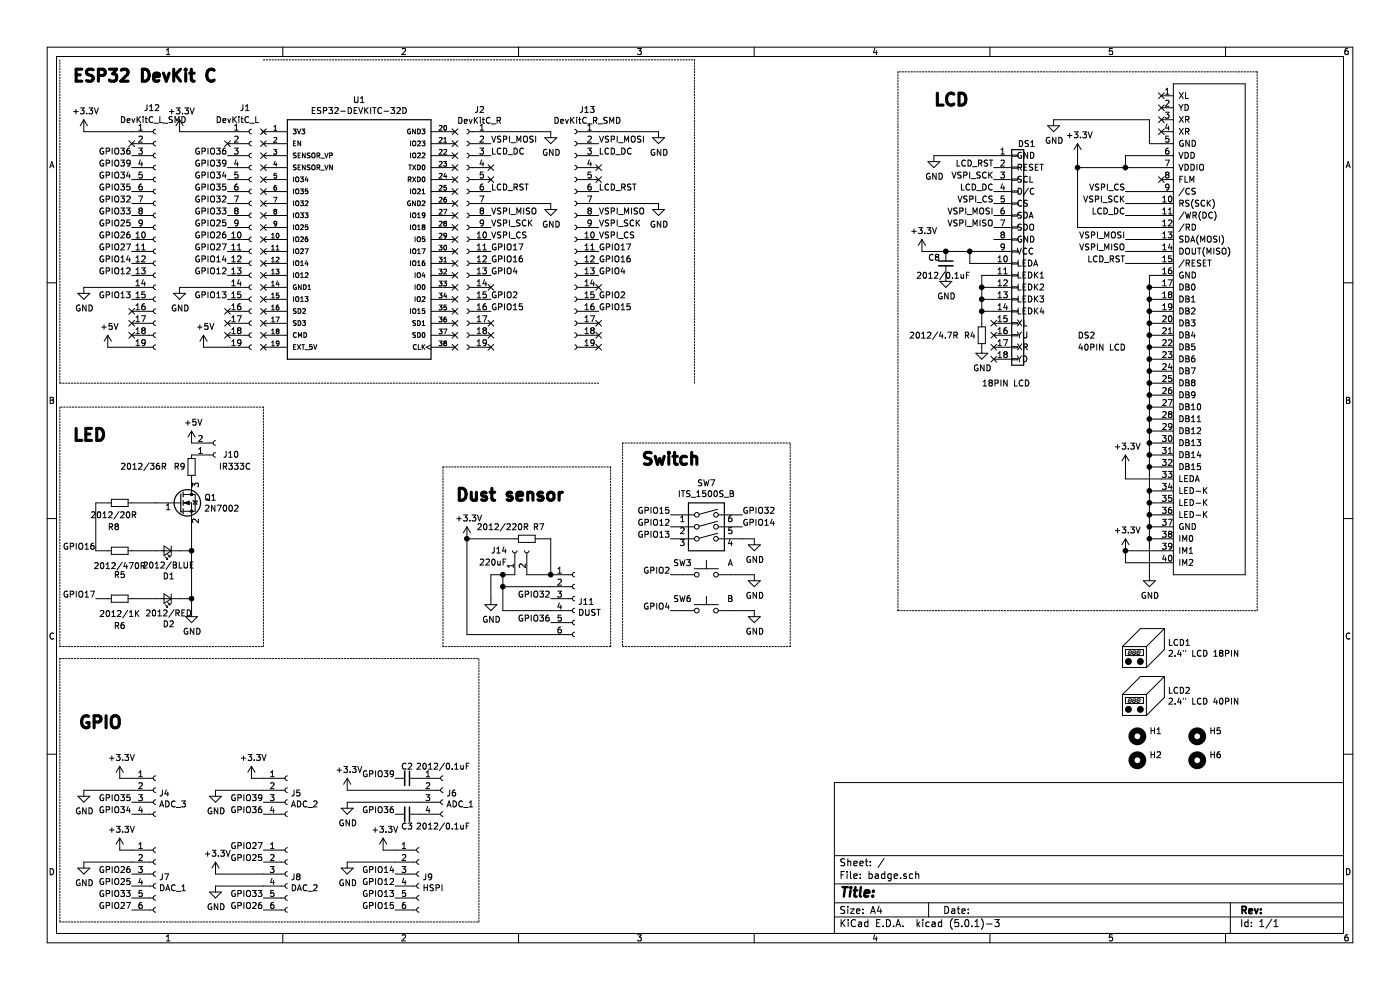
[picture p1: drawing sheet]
EESchema Schematic File Version 4
LIBS:badge-cache
EELAYER 26 0
EELAYER END
$Descr A4 11693 8268
encoding utf-8
Sheet 1 1
Title ""
Date ""
Rev ""
Comp ""
Comment1 ""
Comment2 ""
Comment3 ""
Comment4 ""
$EndDescr
$Comp
L DeveloperDay2018_Library:ESP32-DEVKITC-32D U1
U 1 1
P 3000 2000
F 0 "U1" H 3000 3167 50  0000 C CNN
F 1 "ESP32-DEVKITC-32D" H 3000 3076 50  0000 C CNN
F 2 "DeveloperDay2018Badge:MODULE_ESP32-DEVKITC-32D-SILKONLY-SIMPLE" H 3000 2000 50  0001 L BNN
F 3 "None" H 3000 2000 50  0001 L BNN
F 4 "Espressif Systems" H 3000 2000 50  0001 L BNN "Field4"
F 5 "ESP32-DEVKITC-32D" H 3000 2000 50  0001 L BNN "Field5"
F 6 "None" H 3000 2000 50  0001 L BNN "Field6"
F 7 "Eval Board For Esp-Wroom-32" H 3000 2000 50  0001 L BNN "Field7"
F 8 "Unavailable" H 3000 2000 50  0001 L BNN "Field8"
	1    3000 2000
	1    0    0    -1  
$EndComp
NoConn ~ 9700 800 
NoConn ~ 9700 900 
NoConn ~ 9700 1000
NoConn ~ 9700 1100
$Comp
L power:GND #PWR05
U 1 1
P 9600 4800
F 0 "#PWR05" H 9600 4550 50  0001 C CNN
F 1 "GND" H 9605 4627 50  0000 C CNN
F 2 "" H 9600 4800 50  0001 C CNN
F 3 "" H 9600 4800 50  0001 C CNN
	1    9600 4800
	1    0    0    -1  
$EndComp
Wire Wire Line
	9700 1200 9600 1200
Wire Wire Line
	9700 4400 9600 4400
Connection ~ 9600 4400
Wire Wire Line
	9600 4400 9600 4500
$Comp
L power:+3.3V #PWR04
U 1 1
P 9000 1300
F 0 "#PWR04" H 9000 1150 50  0001 C CNN
F 1 "+3.3V" H 9015 1473 50  0000 C CNN
F 2 "" H 9000 1300 50  0001 C CNN
F 3 "" H 9000 1300 50  0001 C CNN
	1    9000 1300
	1    0    0    -1  
$EndComp
Wire Wire Line
	9700 4500 9600 4500
Connection ~ 9600 4500
Wire Wire Line
	9600 4500 9600 4800
Wire Wire Line
	9700 2300 9600 2300
Wire Wire Line
	9600 2300 9600 2400
Wire Wire Line
	9700 2200 9400 2200
Text Label 9400 2200 2    50   ~ 0
LCD_RST
Text Label 4100 1800 0    50   ~ 0
VSPI_MISO
Text Label 4100 1200 0    50   ~ 0
VSPI_MOSI
Text Label 4100 1900 0    50   ~ 0
VSPI_SCK
Text Label 4100 2000 0    50   ~ 0
VSPI_CS
Text Label 4100 1300 0    50   ~ 0
LCD_DC
$Comp
L Connector:Conn_01x19_Female J1
U 1 1
P 2100 2000
F 0 "J1" H 2000 3100 50  0000 L CNN
F 1 "DevKitC_L" H 1800 3000 50  0000 L CNN
F 2 "DeveloperDay2018Badge:PinSocket_1x19_P2.54mm_Vertical_BackOnly_NO3D" H 2100 2000 50  0001 C CNN
F 3 "~" H 2100 2000 50  0001 C CNN
	1    2100 2000
	1    0    0    -1  
$EndComp
$Comp
L Connector:Conn_01x19_Female J2
U 1 1
P 3900 2000
F 0 "J2" H 3794 3085 50  0000 C CNN
F 1 "DevKitC_R" H 3794 2994 50  0000 C CNN
F 2 "DeveloperDay2018Badge:PinSocket_1x19_P2.54mm_Vertical_BackOnly_NO3D" H 3900 2000 50  0001 C CNN
F 3 "~" H 3900 2000 50  0001 C CNN
	1    3900 2000
	-1   0    0    -1  
$EndComp
Text Label 4100 1600 0    50   ~ 0
LCD_RST
Text Label 9400 2000 2    50   ~ 0
VSPI_MOSI
Text Label 9400 1800 2    50   ~ 0
LCD_DC
Text Label 9400 2100 2    50   ~ 0
VSPI_MISO
Text Label 9400 1700 2    50   ~ 0
VSPI_SCK
Text Label 9400 1600 2    50   ~ 0
VSPI_CS
Wire Wire Line
	9400 1600 9700 1600
Wire Wire Line
	9700 1700 9400 1700
Wire Wire Line
	9400 1800 9700 1800
Wire Wire Line
	9700 2000 9400 2000
Wire Wire Line
	9400 2100 9700 2100
NoConn ~ 9700 1500
NoConn ~ 4100 1400
NoConn ~ 4100 1500
NoConn ~ 4100 2700
NoConn ~ 4100 2800
NoConn ~ 4100 2900
NoConn ~ 1900 2800
NoConn ~ 1900 2700
NoConn ~ 1900 2600
$Comp
L power:+5V #PWR01
U 1 1
P 1700 2900
F 0 "#PWR01" H 1700 2750 50  0001 C CNN
F 1 "+5V" H 1715 3073 50  0000 C CNN
F 2 "" H 1700 2900 50  0001 C CNN
F 3 "" H 1700 2900 50  0001 C CNN
	1    1700 2900
	1    0    0    -1  
$EndComp
Wire Wire Line
	1700 2900 1900 2900
$Comp
L Connector:Conn_01x04_Female J4
U 1 1
P 1300 6600
F 0 "J4" H 1327 6576 50  0000 L CNN
F 1 "ADC_3" H 1327 6485 50  0000 L CNN
F 2 "custom_footprint:PinSocket_1x04_P2.54mm_Vertical_NO3D_1S" H 1300 6600 50  0001 C CNN
F 3 "~" H 1300 6600 50  0001 C CNN
	1    1300 6600
	1    0    0    -1  
$EndComp
$Comp
L power:+3.3V #PWR07
U 1 1
P 1000 6500
F 0 "#PWR07" H 1000 6350 50  0001 C CNN
F 1 "+3.3V" H 1015 6673 50  0000 C CNN
F 2 "" H 1000 6500 50  0001 C CNN
F 3 "" H 1000 6500 50  0001 C CNN
	1    1000 6500
	1    0    0    -1  
$EndComp
Wire Wire Line
	1000 6500 1100 6500
$Comp
L power:GND #PWR06
U 1 1
P 700 6600
F 0 "#PWR06" H 700 6350 50  0001 C CNN
F 1 "GND" H 705 6427 50  0000 C CNN
F 2 "" H 700 6600 50  0001 C CNN
F 3 "" H 700 6600 50  0001 C CNN
	1    700  6600
	1    0    0    -1  
$EndComp
Text Label 1100 6800 2    50   ~ 0
GPIO34
Wire Wire Line
	700  6600 1100 6600
Text Label 1100 6700 2    50   ~ 0
GPIO35
Text Label 1900 1600 2    50   ~ 0
GPIO35
Text Label 1900 1500 2    50   ~ 0
GPIO34
$Comp
L power:GND #PWR0101
U 1 1
P 1500 2400
F 0 "#PWR0101" H 1500 2150 50  0001 C CNN
F 1 "GND" H 1505 2227 50  0000 C CNN
F 2 "" H 1500 2400 50  0001 C CNN
F 3 "" H 1500 2400 50  0001 C CNN
	1    1500 2400
	1    0    0    -1  
$EndComp
Wire Wire Line
	1500 2400 1900 2400
$Comp
L power:+3.3V #PWR0102
U 1 1
P 1500 1100
F 0 "#PWR0102" H 1500 950 50  0001 C CNN
F 1 "+3.3V" H 1515 1273 50  0000 C CNN
F 2 "" H 1500 1100 50  0001 C CNN
F 3 "" H 1500 1100 50  0001 C CNN
	1    1500 1100
	1    0    0    -1  
$EndComp
Wire Wire Line
	1500 1100 1900 1100
NoConn ~ 1900 1200
$Comp
L power:GND #PWR0103
U 1 1
P 4600 1100
F 0 "#PWR0103" H 4600 850 50  0001 C CNN
F 1 "GND" H 4605 927 50  0000 C CNN
F 2 "" H 4600 1100 50  0001 C CNN
F 3 "" H 4600 1100 50  0001 C CNN
	1    4600 1100
	1    0    0    -1  
$EndComp
$Comp
L power:GND #PWR0104
U 1 1
P 4600 1700
F 0 "#PWR0104" H 4600 1450 50  0001 C CNN
F 1 "GND" H 4605 1527 50  0000 C CNN
F 2 "" H 4600 1700 50  0001 C CNN
F 3 "" H 4600 1700 50  0001 C CNN
	1    4600 1700
	1    0    0    -1  
$EndComp
Wire Wire Line
	4100 1700 4600 1700
Wire Wire Line
	4100 1100 4600 1100
$Comp
L Connector:Conn_01x06_Female J7
U 1 1
P 1300 7300
F 0 "J7" H 1327 7276 50  0000 L CNN
F 1 "DAC_1" H 1327 7185 50  0000 L CNN
F 2 "custom_footprint:PinSocket_1x06_P2.54mm_Vertical_NO3D_1S" H 1300 7300 50  0001 C CNN
F 3 "~" H 1300 7300 50  0001 C CNN
	1    1300 7300
	1    0    0    -1  
$EndComp
$Comp
L power:+3.3V #PWR0105
U 1 1
P 1000 7100
F 0 "#PWR0105" H 1000 6950 50  0001 C CNN
F 1 "+3.3V" H 1015 7273 50  0000 C CNN
F 2 "" H 1000 7100 50  0001 C CNN
F 3 "" H 1000 7100 50  0001 C CNN
	1    1000 7100
	1    0    0    -1  
$EndComp
Wire Wire Line
	1000 7100 1100 7100
$Comp
L power:GND #PWR0106
U 1 1
P 700 7200
F 0 "#PWR0106" H 700 6950 50  0001 C CNN
F 1 "GND" H 705 7027 50  0000 C CNN
F 2 "" H 700 7200 50  0001 C CNN
F 3 "" H 700 7200 50  0001 C CNN
	1    700  7200
	1    0    0    -1  
$EndComp
Wire Wire Line
	700  7200 1100 7200
Text Label 1100 7500 2    50   ~ 0
GPIO33
Text Label 1100 7400 2    50   ~ 0
GPIO25
Text Label 1100 7600 2    50   ~ 0
GPIO27
Text Label 1100 7300 2    50   ~ 0
GPIO26
Text Label 1900 1900 2    50   ~ 0
GPIO25
Text Label 1900 2000 2    50   ~ 0
GPIO26
Text Label 1900 2100 2    50   ~ 0
GPIO27
Text Label 4100 2300 0    50   ~ 0
GPIO4
$Comp
L Connector:Conn_01x04_Female J5
U 1 1
P 2400 6600
F 0 "J5" H 2427 6576 50  0000 L CNN
F 1 "ADC_2" H 2427 6485 50  0000 L CNN
F 2 "custom_footprint:PinSocket_1x04_P2.54mm_Vertical_NO3D_1S" H 2400 6600 50  0001 C CNN
F 3 "~" H 2400 6600 50  0001 C CNN
	1    2400 6600
	1    0    0    -1  
$EndComp
$Comp
L Connector:Conn_01x06_Female J8
U 1 1
P 2400 7300
F 0 "J8" H 2427 7276 50  0000 L CNN
F 1 "DAC_2" H 2427 7185 50  0000 L CNN
F 2 "custom_footprint:PinSocket_1x06_P2.54mm_Vertical_NO3D_3S" H 2400 7300 50  0001 C CNN
F 3 "~" H 2400 7300 50  0001 C CNN
	1    2400 7300
	1    0    0    -1  
$EndComp
$Comp
L power:GND #PWR0110
U 1 1
P 1800 7400
F 0 "#PWR0110" H 1800 7150 50  0001 C CNN
F 1 "GND" H 1805 7227 50  0000 C CNN
F 2 "" H 1800 7400 50  0001 C CNN
F 3 "" H 1800 7400 50  0001 C CNN
	1    1800 7400
	1    0    0    -1  
$EndComp
$Comp
L Connector:Conn_01x04_Female J6
U 1 1
P 3700 6600
F 0 "J6" H 3727 6576 50  0000 L CNN
F 1 "ADC_1" H 3727 6485 50  0000 L CNN
F 2 "custom_footprint:PinSocket_1x04_P2.54mm_Vertical_NO3D_2S" H 3700 6600 50  0001 C CNN
F 3 "~" H 3700 6600 50  0001 C CNN
	1    3700 6600
	1    0    0    -1  
$EndComp
$Comp
L power:+3.3V #PWR08
U 1 1
P 9400 3900
F 0 "#PWR08" H 9400 3750 50  0001 C CNN
F 1 "+3.3V" H 9415 4073 50  0000 C CNN
F 2 "" H 9400 3900 50  0001 C CNN
F 3 "" H 9400 3900 50  0001 C CNN
	1    9400 3900
	1    0    0    -1  
$EndComp
$Comp
L power:+3.3V #PWR09
U 1 1
P 9400 4600
F 0 "#PWR09" H 9400 4450 50  0001 C CNN
F 1 "+3.3V" H 9415 4773 50  0000 C CNN
F 2 "" H 9400 4600 50  0001 C CNN
F 3 "" H 9400 4600 50  0001 C CNN
	1    9400 4600
	1    0    0    -1  
$EndComp
$Comp
L power:GND #PWR02
U 1 1
P 8800 1000
F 0 "#PWR02" H 8800 750 50  0001 C CNN
F 1 "GND" H 8805 827 50  0000 C CNN
F 2 "" H 8800 1000 50  0001 C CNN
F 3 "" H 8800 1000 50  0001 C CNN
	1    8800 1000
	1    0    0    -1  
$EndComp
Wire Wire Line
	9600 1200 9600 1000
Wire Wire Line
	9400 1300 9700 1300
Wire Wire Line
	9400 1400 9400 1300
Wire Wire Line
	9400 1400 9700 1400
Wire Wire Line
	9700 1900 9000 1900
Wire Wire Line
	9000 1900 9000 1400
Connection ~ 9400 1400
Wire Wire Line
	9000 1400 9000 1300
Connection ~ 9000 1400
Wire Notes Line
	500  5500 4000 5500
$Comp
L Switch:SW_Push SW3
U 1 1
P 5900 4800
F 0 "SW3" H 5700 4900 50  0000 C CNN
F 1 "A" H 6100 4900 50  0000 C CNN
F 2 "DeveloperDay2018Badge:ITS-1106S" H 5900 5000 50  0001 C CNN
F 3 "" H 5900 5000 50  0001 C CNN
	1    5900 4800
	1    0    0    -1  
$EndComp
Text Label 5600 5100 2    50   ~ 0
GPIO4
Wire Wire Line
	5600 4800 5700 4800
$Comp
L power:GND #PWR012
U 1 1
P 6300 4800
F 0 "#PWR012" H 6300 4550 50  0001 C CNN
F 1 "GND" H 6305 4627 50  0000 C CNN
F 2 "" H 6300 4800 50  0001 C CNN
F 3 "" H 6300 4800 50  0001 C CNN
	1    6300 4800
	1    0    0    -1  
$EndComp
Wire Wire Line
	6100 4800 6300 4800
$Comp
L Switch:SW_Push SW6
U 1 1
P 5900 5100
F 0 "SW6" H 5700 5200 50  0000 C CNN
F 1 "B" H 6100 5200 50  0000 C CNN
F 2 "DeveloperDay2018Badge:ITS-1106S" H 5900 5300 50  0001 C CNN
F 3 "" H 5900 5300 50  0001 C CNN
	1    5900 5100
	1    0    0    -1  
$EndComp
Text Label 5600 4800 2    50   ~ 0
GPIO2
Wire Wire Line
	5600 5100 5700 5100
$Comp
L power:GND #PWR015
U 1 1
P 6300 5100
F 0 "#PWR015" H 6300 4850 50  0001 C CNN
F 1 "GND" H 6305 4927 50  0000 C CNN
F 2 "" H 6300 5100 50  0001 C CNN
F 3 "" H 6300 5100 50  0001 C CNN
	1    6300 5100
	1    0    0    -1  
$EndComp
Wire Wire Line
	6100 5100 6300 5100
Text Label 1900 2300 2    50   ~ 0
GPIO12
Text Label 1900 2500 2    50   ~ 0
GPIO13
Text Label 4100 2600 0    50   ~ 0
GPIO15
Text Label 1900 2200 2    50   ~ 0
GPIO14
$Comp
L power:+3.3V #PWR016
U 1 1
P 7700 2100
F 0 "#PWR016" H 7700 1950 50  0001 C CNN
F 1 "+3.3V" H 7715 2273 50  0000 C CNN
F 2 "" H 7700 2100 50  0001 C CNN
F 3 "" H 7700 2100 50  0001 C CNN
	1    7700 2100
	1    0    0    -1  
$EndComp
$Comp
L power:GND #PWR018
U 1 1
P 7900 2300
F 0 "#PWR018" H 7900 2050 50  0001 C CNN
F 1 "GND" H 7905 2127 50  0000 C CNN
F 2 "" H 7900 2300 50  0001 C CNN
F 3 "" H 7900 2300 50  0001 C CNN
	1    7900 2300
	1    0    0    -1  
$EndComp
$Comp
L Device:C_Small C8
U 1 1
P 7900 2200
F 0 "C8" H 7750 2250 50  0000 L CNN
F 1 "2012/0.1uF" H 7650 2100 50  0000 L CNN
F 2 "Capacitor_SMD:C_0805_2012Metric" H 7900 2200 50  0001 C CNN
F 3 "~" H 7900 2200 50  0001 C CNN
	1    7900 2200
	1    0    0    -1  
$EndComp
Text Label 8300 1800 2    50   ~ 0
VSPI_MOSI
Text Label 8300 1900 2    50   ~ 0
VSPI_MISO
Text Label 8300 1700 2    50   ~ 0
VSPI_CS
Text Label 8300 1500 2    50   ~ 0
VSPI_SCK
Text Label 8300 1400 2    50   ~ 0
LCD_RST
$Comp
L power:GND #PWR017
U 1 1
P 7800 1300
F 0 "#PWR017" H 7800 1050 50  0001 C CNN
F 1 "GND" H 7805 1127 50  0000 C CNN
F 2 "" H 7800 1300 50  0001 C CNN
F 3 "" H 7800 1300 50  0001 C CNN
	1    7800 1300
	1    0    0    -1  
$EndComp
Wire Wire Line
	7800 1300 8300 1300
Text Label 8300 1600 2    50   ~ 0
LCD_DC
Connection ~ 7900 2100
Wire Wire Line
	7700 2100 7900 2100
Wire Wire Line
	7900 2100 8100 2100
Wire Wire Line
	8300 2200 8100 2200
Wire Wire Line
	8100 2200 8100 2100
Connection ~ 8100 2100
Wire Wire Line
	8100 2100 8300 2100
$Comp
L Device:R_Small R4
U 1 1
P 8200 2800
F 0 "R4" H 8100 2800 50  0000 C CNN
F 1 "2012/4.7R" H 7800 2800 50  0000 C CNN
F 2 "Resistor_SMD:R_0805_2012Metric" H 8200 2800 50  0001 C CNN
F 3 "~" H 8200 2800 50  0001 C CNN
	1    8200 2800
	1    0    0    -1  
$EndComp
Wire Wire Line
	8300 2300 8200 2300
Wire Wire Line
	8200 2300 8200 2400
Wire Wire Line
	8300 2400 8200 2400
Connection ~ 8200 2400
Wire Wire Line
	8200 2400 8200 2500
Wire Wire Line
	8300 2500 8200 2500
Connection ~ 8200 2500
Wire Wire Line
	8200 2500 8200 2600
Wire Wire Line
	8300 2600 8200 2600
Connection ~ 8200 2600
Wire Wire Line
	8200 2600 8200 2700
$Comp
L power:GND #PWR019
U 1 1
P 8200 2900
F 0 "#PWR019" H 8200 2650 50  0001 C CNN
F 1 "GND" H 8205 2727 50  0000 C CNN
F 2 "" H 8200 2900 50  0001 C CNN
F 3 "" H 8200 2900 50  0001 C CNN
	1    8200 2900
	1    0    0    -1  
$EndComp
Wire Notes Line
	2200 500  5800 500 
Wire Notes Line
	5800 500  5800 3200
Wire Notes Line
	500  3200 500  500 
Wire Notes Line
	500  5500 500  7700
Wire Notes Line
	500  7700 4000 7700
Wire Notes Line
	4000 7700 4000 5500
$Comp
L Mechanical:MountingHole H1
U 1 1
P 9500 6150
F 0 "H1" H 9600 6196 50  0000 L CNN
F 1 "MountingHole" H 9600 6105 50  0001 L CNN
F 2 "custom_footprint:LanyardHole_6mm" H 9500 6150 50  0001 C CNN
F 3 "~" H 9500 6150 50  0001 C CNN
	1    9500 6150
	1    0    0    -1  
$EndComp
$Comp
L Mechanical:MountingHole H2
U 1 1
P 9500 6350
F 0 "H2" H 9600 6396 50  0000 L CNN
F 1 "MountingHole" H 9600 6305 50  0001 L CNN
F 2 "custom_footprint:LanyardHole_6mm" H 9500 6350 50  0001 C CNN
F 3 "~" H 9500 6350 50  0001 C CNN
	1    9500 6350
	1    0    0    -1  
$EndComp
$Comp
L Mechanical:Housing LCD1
U 1 1
P 9600 5400
F 0 "LCD1" H 9753 5434 50  0000 L CNN
F 1 "2.4\" LCD 18PIN" H 9753 5343 50  0000 L CNN
F 2 "DeveloperDay2018Badge:2.4INCH_TFT_LCD_18P_0.80mm_FOLD_JGKONG" H 9650 5450 50  0001 C CNN
F 3 "~" H 9650 5450 50  0001 C CNN
	1    9600 5400
	1    0    0    -1  
$EndComp
Text Label 1900 1700 2    50   ~ 0
GPIO32
NoConn ~ 3800 1100
NoConn ~ 3800 1200
NoConn ~ 3800 1300
NoConn ~ 3800 1400
NoConn ~ 3800 1500
NoConn ~ 3800 1600
NoConn ~ 3800 1700
NoConn ~ 3800 1800
NoConn ~ 3800 1900
NoConn ~ 3800 2000
NoConn ~ 3800 2400
NoConn ~ 3800 2700
NoConn ~ 3800 2800
NoConn ~ 3800 2900
$Comp
L Device:LED_Small D1
U 1 1
P 1400 4600
F 0 "D1" H 1391 4816 50  0000 C CNN
F 1 "2012/BLUE" H 1391 4725 50  0000 C CNN
F 2 "LED_SMD:LED_0805_2012Metric" H 1400 4600 50  0001 C CNN
F 3 "~" H 1400 4600 50  0001 C CNN
	1    1400 4600
	-1   0    0    1   
$EndComp
$Comp
L Device:R_Small R5
U 1 1
P 1000 4600
F 0 "R5" V 1200 4600 50  0000 C CNN
F 1 "2012/470R" V 1125 4600 50  0000 C CNN
F 2 "Resistor_SMD:R_0805_2012Metric" V 930 4600 50  0001 C CNN
F 3 "~" H 1000 4600 50  0001 C CNN
	1    1000 4600
	0    1    1    0   
$EndComp
$Comp
L power:GND #PWR020
U 1 1
P 1600 5100
F 0 "#PWR020" H 1600 4850 50  0001 C CNN
F 1 "GND" H 1605 4927 50  0000 C CNN
F 2 "" H 1600 5100 50  0001 C CNN
F 3 "" H 1600 5100 50  0001 C CNN
	1    1600 5100
	1    0    0    -1  
$EndComp
Text Label 800  4600 2    50   ~ 0
GPIO16
$Comp
L Device:LED_Small D2
U 1 1
P 1400 5000
F 0 "D2" H 1391 5216 50  0000 C CNN
F 1 "2012/RED" H 1391 5125 50  0000 C CNN
F 2 "LED_SMD:LED_0805_2012Metric" H 1400 5000 50  0001 C CNN
F 3 "~" H 1400 5000 50  0001 C CNN
	1    1400 5000
	-1   0    0    1   
$EndComp
$Comp
L Device:R_Small R6
U 1 1
P 1000 5000
F 0 "R6" V 1225 5000 50  0000 C CNN
F 1 "2012/1K" V 1125 5000 50  0000 C CNN
F 2 "Resistor_SMD:R_0805_2012Metric" V 930 5000 50  0001 C CNN
F 3 "~" H 1000 5000 50  0001 C CNN
	1    1000 5000
	0    1    1    0   
$EndComp
Text Label 800  5000 2    50   ~ 0
GPIO17
Text Label 4100 2200 0    50   ~ 0
GPIO16
Text Label 4100 2100 0    50   ~ 0
GPIO17
$Comp
L Mechanical:MountingHole H5
U 1 1
P 10000 6150
F 0 "H5" H 10100 6196 50  0000 L CNN
F 1 "MountingHole" H 10100 6105 50  0001 L CNN
F 2 "custom_footprint:LanyardHole_6mm" H 10000 6150 50  0001 C CNN
F 3 "~" H 10000 6150 50  0001 C CNN
	1    10000 6150
	1    0    0    -1  
$EndComp
$Comp
L Mechanical:MountingHole H6
U 1 1
P 10000 6350
F 0 "H6" H 10100 6396 50  0000 L CNN
F 1 "MountingHole" H 10100 6305 50  0001 L CNN
F 2 "custom_footprint:LanyardHole_6mm" H 10000 6350 50  0001 C CNN
F 3 "~" H 10000 6350 50  0001 C CNN
	1    10000 6350
	1    0    0    -1  
$EndComp
$Comp
L Connector:Conn_01x06_Female J11
U 1 1
P 4800 5000
F 0 "J11" H 4827 4976 50  0000 L CNN
F 1 "DUST" H 4827 4885 50  0000 L CNN
F 2 "custom_footprint:PinSocket_1x06_P2.54mm_Vertical_NO3D" H 4800 5000 50  0001 C CNN
F 3 "~" H 4800 5000 50  0001 C CNN
	1    4800 5000
	1    0    0    -1  
$EndComp
$Comp
L power:+3.3V #PWR0115
U 1 1
P 3900 4500
F 0 "#PWR0115" H 3900 4350 50  0001 C CNN
F 1 "+3.3V" H 3915 4673 50  0000 C CNN
F 2 "" H 3900 4500 50  0001 C CNN
F 3 "" H 3900 4500 50  0001 C CNN
	1    3900 4500
	1    0    0    -1  
$EndComp
Wire Wire Line
	3900 5300 4600 5300
Text Label 1900 1800 2    50   ~ 0
GPIO33
Text Label 4100 2500 0    50   ~ 0
GPIO2
NoConn ~ 3800 2100
NoConn ~ 3800 2200
NoConn ~ 3800 2600
NoConn ~ 3800 2500
NoConn ~ 3800 2300
NoConn ~ 4100 2400
NoConn ~ 2200 1100
NoConn ~ 2200 1200
NoConn ~ 2200 1300
NoConn ~ 2200 1400
NoConn ~ 2200 1500
NoConn ~ 2200 1600
NoConn ~ 2200 1700
NoConn ~ 2200 1800
NoConn ~ 2200 1900
NoConn ~ 2200 2000
NoConn ~ 2200 2100
NoConn ~ 2200 2200
NoConn ~ 2200 2300
NoConn ~ 2200 2400
NoConn ~ 2200 2500
NoConn ~ 2200 2600
NoConn ~ 2200 2700
NoConn ~ 2200 2800
NoConn ~ 2200 2900
Text Label 1900 1300 2    50   ~ 0
GPIO36
Wire Wire Line
	1800 7400 2200 7400
Text Label 2200 7500 2    50   ~ 0
GPIO33
Text Label 2200 7200 2    50   ~ 0
GPIO25
Text Label 2200 7600 2    50   ~ 0
GPIO26
Text Label 2200 7100 2    50   ~ 0
GPIO27
Text Label 4600 5200 2    50   ~ 0
GPIO36
Text Label 4600 5000 2    50   ~ 0
GPIO32
$Comp
L power:GND #PWR021
U 1 1
P 4100 5000
F 0 "#PWR021" H 4100 4750 50  0001 C CNN
F 1 "GND" H 4105 4827 50  0000 C CNN
F 2 "" H 4100 5000 50  0001 C CNN
F 3 "" H 4100 5000 50  0001 C CNN
	1    4100 5000
	1    0    0    -1  
$EndComp
Wire Wire Line
	4600 4900 4200 4900
Wire Wire Line
	4200 4900 4200 5100
Wire Wire Line
	4200 5100 4600 5100
Connection ~ 4200 4900
$Comp
L Device:R_Small R7
U 1 1
P 4400 4500
F 0 "R7" V 4300 4600 50  0000 C CNN
F 1 "2012/220R" V 4300 4300 50  0000 C CNN
F 2 "Resistor_SMD:R_0805_2012Metric" H 4400 4500 50  0001 C CNN
F 3 "~" H 4400 4500 50  0001 C CNN
	1    4400 4500
	0    1    1    0   
$EndComp
Wire Wire Line
	4300 4500 3900 4500
Connection ~ 3900 4500
Wire Notes Line
	5100 5400 3700 5400
Wire Wire Line
	4500 4500 4600 4500
Wire Wire Line
	4200 4800 4200 4900
Wire Wire Line
	4200 4800 4100 4800
Wire Wire Line
	4100 4800 4100 5000
Connection ~ 4200 4800
$Comp
L Switch:SW_DIP_x03 SW7
U 1 1
P 5900 4500
F 0 "SW7" H 5900 4967 50  0000 C CNN
F 1 "ITS_1500S_B" H 5900 4876 50  0000 C CNN
F 2 "DeveloperDay2018Badge:ITS-1500S-B-SILKDIR" H 5900 4500 50  0001 C CNN
F 3 "" H 5900 4500 50  0001 C CNN
	1    5900 4500
	1    0    0    -1  
$EndComp
$Comp
L power:GND #PWR0116
U 1 1
P 6300 4500
F 0 "#PWR0116" H 6300 4250 50  0001 C CNN
F 1 "GND" H 6305 4327 50  0000 C CNN
F 2 "" H 6300 4500 50  0001 C CNN
F 3 "" H 6300 4500 50  0001 C CNN
	1    6300 4500
	1    0    0    -1  
$EndComp
Wire Wire Line
	6200 4500 6300 4500
Text Label 5600 4400 2    50   ~ 0
GPIO12
Text Label 5600 4500 2    50   ~ 0
GPIO13
Text Label 6200 4400 0    50   ~ 0
GPIO14
Text Label 5600 4300 2    50   ~ 0
GPIO15
Text Label 1900 1400 2    50   ~ 0
GPIO39
Text Label 6200 4300 0    50   ~ 0
GPIO32
$Comp
L Connector:Conn_01x19_Female J12
U 1 1
P 1300 2000
F 0 "J12" H 1200 3100 50  0000 L CNN
F 1 "DevKitC_L_SMD" H 1000 3000 50  0000 L CNN
F 2 "Connector_PinSocket_2.54mm:PinSocket_1x19_P2.54mm_Vertical_SMD_Pin1Right" H 1300 2000 50  0001 C CNN
F 3 "~" H 1300 2000 50  0001 C CNN
	1    1300 2000
	1    0    0    -1  
$EndComp
NoConn ~ 1100 2800
NoConn ~ 1100 2700
NoConn ~ 1100 2600
$Comp
L power:+5V #PWR0117
U 1 1
P 900 2900
F 0 "#PWR0117" H 900 2750 50  0001 C CNN
F 1 "+5V" H 915 3073 50  0000 C CNN
F 2 "" H 900 2900 50  0001 C CNN
F 3 "" H 900 2900 50  0001 C CNN
	1    900  2900
	1    0    0    -1  
$EndComp
Wire Wire Line
	900  2900 1100 2900
Text Label 1100 1600 2    50   ~ 0
GPIO35
Text Label 1100 1500 2    50   ~ 0
GPIO34
$Comp
L power:GND #PWR0118
U 1 1
P 700 2400
F 0 "#PWR0118" H 700 2150 50  0001 C CNN
F 1 "GND" H 705 2227 50  0000 C CNN
F 2 "" H 700 2400 50  0001 C CNN
F 3 "" H 700 2400 50  0001 C CNN
	1    700  2400
	1    0    0    -1  
$EndComp
Wire Wire Line
	700  2400 1100 2400
$Comp
L power:+3.3V #PWR0119
U 1 1
P 700 1100
F 0 "#PWR0119" H 700 950 50  0001 C CNN
F 1 "+3.3V" H 715 1273 50  0000 C CNN
F 2 "" H 700 1100 50  0001 C CNN
F 3 "" H 700 1100 50  0001 C CNN
	1    700  1100
	1    0    0    -1  
$EndComp
Wire Wire Line
	700  1100 1100 1100
NoConn ~ 1100 1200
Text Label 1100 1900 2    50   ~ 0
GPIO25
Text Label 1100 2000 2    50   ~ 0
GPIO26
Text Label 1100 2100 2    50   ~ 0
GPIO27
Text Label 1100 2300 2    50   ~ 0
GPIO12
Text Label 1100 2500 2    50   ~ 0
GPIO13
Text Label 1100 2200 2    50   ~ 0
GPIO14
Text Label 1100 1700 2    50   ~ 0
GPIO32
Text Label 1100 1800 2    50   ~ 0
GPIO33
Text Label 1100 1300 2    50   ~ 0
GPIO36
Text Label 1100 1400 2    50   ~ 0
GPIO39
Text Label 5000 1800 0    50   ~ 0
VSPI_MISO
Text Label 5000 1200 0    50   ~ 0
VSPI_MOSI
Text Label 5000 1900 0    50   ~ 0
VSPI_SCK
Text Label 5000 2000 0    50   ~ 0
VSPI_CS
Text Label 5000 1300 0    50   ~ 0
LCD_DC
$Comp
L Connector:Conn_01x19_Female J13
U 1 1
P 4800 2000
F 0 "J13" H 4694 3085 50  0000 C CNN
F 1 "DevKitC_R_SMD" H 4694 2994 50  0000 C CNN
F 2 "Connector_PinSocket_2.54mm:PinSocket_1x19_P2.54mm_Vertical_SMD_Pin1Left" H 4800 2000 50  0001 C CNN
F 3 "~" H 4800 2000 50  0001 C CNN
	1    4800 2000
	-1   0    0    -1  
$EndComp
Text Label 5000 1600 0    50   ~ 0
LCD_RST
NoConn ~ 5000 1400
NoConn ~ 5000 1500
NoConn ~ 5000 2700
NoConn ~ 5000 2800
NoConn ~ 5000 2900
$Comp
L power:GND #PWR0120
U 1 1
P 5500 1100
F 0 "#PWR0120" H 5500 850 50  0001 C CNN
F 1 "GND" H 5505 927 50  0000 C CNN
F 2 "" H 5500 1100 50  0001 C CNN
F 3 "" H 5500 1100 50  0001 C CNN
	1    5500 1100
	1    0    0    -1  
$EndComp
$Comp
L power:GND #PWR0121
U 1 1
P 5500 1700
F 0 "#PWR0121" H 5500 1450 50  0001 C CNN
F 1 "GND" H 5505 1527 50  0000 C CNN
F 2 "" H 5500 1700 50  0001 C CNN
F 3 "" H 5500 1700 50  0001 C CNN
	1    5500 1700
	1    0    0    -1  
$EndComp
Wire Wire Line
	5000 1700 5500 1700
Wire Wire Line
	5000 1100 5500 1100
Text Label 5000 2300 0    50   ~ 0
GPIO4
Text Label 5000 2600 0    50   ~ 0
GPIO15
Text Label 5000 2200 0    50   ~ 0
GPIO16
Text Label 5000 2100 0    50   ~ 0
GPIO17
Text Label 5000 2500 0    50   ~ 0
GPIO2
NoConn ~ 5000 2400
Wire Notes Line
	500  3200 5000 3200
Text Label 3300 7300 2    50   ~ 0
GPIO14
Text Label 3300 7400 2    50   ~ 0
GPIO12
Text Label 3300 7500 2    50   ~ 0
GPIO13
Text Label 3300 7600 2    50   ~ 0
GPIO15
$Comp
L Connector:Conn_01x06_Female J9
U 1 1
P 3500 7300
F 0 "J9" H 3527 7276 50  0000 L CNN
F 1 "HSPI" H 3527 7185 50  0000 L CNN
F 2 "custom_footprint:PinSocket_1x06_P2.54mm_Vertical_NO3D_5S" H 3500 7300 50  0001 C CNN
F 3 "~" H 3500 7300 50  0001 C CNN
	1    3500 7300
	1    0    0    -1  
$EndComp
$Comp
L Connector:Conn_01x02_Female J14
U 1 1
P 4300 4600
F 0 "J14" V 4300 4800 50  0000 R CNN
F 1 "220uF" V 4200 4900 50  0000 R CNN
F 2 "DeveloperDay2018Badge:PinSocket_1x02_P2.54mm_Vertical_NO3D" H 4300 4600 50  0001 C CNN
F 3 "~" H 4300 4600 50  0001 C CNN
	1    4300 4600
	0    -1   -1   0   
$EndComp
Wire Wire Line
	4300 4800 4200 4800
Wire Wire Line
	4400 4800 4600 4800
Wire Wire Line
	4600 4500 4600 4800
Connection ~ 4600 4800
Text Label 2200 6800 2    50   ~ 0
GPIO36
Text Label 2200 6700 2    50   ~ 0
GPIO39
$Comp
L DeveloperDay2018_Library:LCD_SPI_18P DS1
U 1 1
P 8500 2100
F 0 "DS1" H 8500 3000 50  0000 L CNN
F 1 "18PIN LCD" H 8200 1000 50  0000 L CNN
F 2 "DeveloperDay2018Badge:COMMON_MOUNT_FFC-1x18-1MP_P0.80mm" H 8450 2100 50  0001 C CNN
F 3 "" H 8450 2100 50  0001 C CNN
	1    8500 2100
	1    0    0    -1  
$EndComp
NoConn ~ 8300 2700
NoConn ~ 8300 2800
NoConn ~ 8300 2900
NoConn ~ 8300 3000
$Comp
L power:+3.3V #PWR0111
U 1 1
P 2900 6600
F 0 "#PWR0111" H 2900 6450 50  0001 C CNN
F 1 "+3.3V" H 2915 6773 50  0000 C CNN
F 2 "" H 2900 6600 50  0001 C CNN
F 3 "" H 2900 6600 50  0001 C CNN
	1    2900 6600
	1    0    0    -1  
$EndComp
$Comp
L power:GND #PWR0112
U 1 1
P 2900 6700
F 0 "#PWR0112" H 2900 6450 50  0001 C CNN
F 1 "GND" H 2905 6527 50  0000 C CNN
F 2 "" H 2900 6700 50  0001 C CNN
F 3 "" H 2900 6700 50  0001 C CNN
	1    2900 6700
	1    0    0    -1  
$EndComp
Text Label 3300 6800 2    50   ~ 0
GPIO36
Text Label 3300 6500 2    50   ~ 0
GPIO39
$Comp
L Device:C_Small C2
U 1 1
P 3400 6500
F 0 "C2" V 3300 6500 50  0000 C CNN
F 1 "2012/0.1uF" V 3300 6800 50  0000 C CNN
F 2 "Capacitor_SMD:C_0805_2012Metric" H 3400 6500 50  0001 C CNN
F 3 "~" H 3400 6500 50  0001 C CNN
	1    3400 6500
	0    1    1    0   
$EndComp
$Comp
L Device:C_Small C3
U 1 1
P 3400 6800
F 0 "C3" V 3500 6800 50  0000 C CNN
F 1 "2012/0.1uF" V 3500 7100 50  0000 C CNN
F 2 "Capacitor_SMD:C_0805_2012Metric" H 3400 6800 50  0001 C CNN
F 3 "~" H 3400 6800 50  0001 C CNN
	1    3400 6800
	0    1    1    0   
$EndComp
Wire Wire Line
	2900 6600 3500 6600
Wire Wire Line
	2900 6700 3500 6700
Wire Wire Line
	1800 7300 2200 7300
$Comp
L power:+3.3V #PWR0109
U 1 1
P 1800 7300
F 0 "#PWR0109" H 1800 7150 50  0001 C CNN
F 1 "+3.3V" H 1815 7473 50  0000 C CNN
F 2 "" H 1800 7300 50  0001 C CNN
F 3 "" H 1800 7300 50  0001 C CNN
	1    1800 7300
	1    0    0    -1  
$EndComp
$Comp
L power:+3.3V #PWR0107
U 1 1
P 2100 6500
F 0 "#PWR0107" H 2100 6350 50  0001 C CNN
F 1 "+3.3V" H 2115 6673 50  0000 C CNN
F 2 "" H 2100 6500 50  0001 C CNN
F 3 "" H 2100 6500 50  0001 C CNN
	1    2100 6500
	1    0    0    -1  
$EndComp
Wire Wire Line
	2100 6500 2200 6500
$Comp
L power:GND #PWR0108
U 1 1
P 1800 6600
F 0 "#PWR0108" H 1800 6350 50  0001 C CNN
F 1 "GND" H 1805 6427 50  0000 C CNN
F 2 "" H 1800 6600 50  0001 C CNN
F 3 "" H 1800 6600 50  0001 C CNN
	1    1800 6600
	1    0    0    -1  
$EndComp
Wire Wire Line
	1800 6600 2200 6600
Wire Wire Line
	3900 4500 3900 5300
$Comp
L Transistor_FET:2N7002 Q1
U 1 1
P 1500 4200
F 0 "Q1" H 1705 4246 50  0000 L CNN
F 1 "2N7002" H 1705 4155 50  0000 L CNN
F 2 "Package_TO_SOT_SMD:SOT-23" H 1700 4125 50  0001 L CIN
F 3 "https://www.fairchildsemi.com/datasheets/2N/2N7002.pdf" H 1500 4200 50  0001 L CNN
	1    1500 4200
	1    0    0    -1  
$EndComp
$Comp
L Device:R_Small R8
U 1 1
P 1000 4200
F 0 "R8" V 1200 4150 50  0000 C CNN
F 1 "2012/20R" V 1100 4150 50  0000 C CNN
F 2 "Resistor_SMD:R_0805_2012Metric" H 1000 4200 50  0001 C CNN
F 3 "~" H 1000 4200 50  0001 C CNN
	1    1000 4200
	0    1    1    0   
$EndComp
$Comp
L Device:R_Small R9
U 1 1
P 1600 3900
F 0 "R9" H 1700 3900 50  0000 C CNN
F 1 "2012/36R" H 2000 3900 50  0000 C CNN
F 2 "Resistor_SMD:R_0805_2012Metric" H 1600 3900 50  0001 C CNN
F 3 "~" H 1600 3900 50  0001 C CNN
	1    1600 3900
	-1   0    0    1   
$EndComp
$Comp
L Connector:Conn_01x02_Female J10
U 1 1
P 1800 3800
F 0 "J10" H 2000 3800 50  0000 R CNN
F 1 "IR333C" H 2100 3900 50  0000 R CNN
F 2 "DeveloperDay2018Badge:PinSocket_1x02_P2.54mm_Vertical_NO3D" H 1800 3800 50  0001 C CNN
F 3 "~" H 1800 3800 50  0001 C CNN
	1    1800 3800
	1    0    0    1   
$EndComp
$Comp
L power:+3.3V #PWR0113
U 1 1
P 3200 7100
F 0 "#PWR0113" H 3200 6950 50  0001 C CNN
F 1 "+3.3V" H 3215 7273 50  0000 C CNN
F 2 "" H 3200 7100 50  0001 C CNN
F 3 "" H 3200 7100 50  0001 C CNN
	1    3200 7100
	1    0    0    -1  
$EndComp
Wire Wire Line
	3200 7100 3300 7100
$Comp
L power:GND #PWR0114
U 1 1
P 2900 7200
F 0 "#PWR0114" H 2900 6950 50  0001 C CNN
F 1 "GND" H 2905 7027 50  0000 C CNN
F 2 "" H 2900 7200 50  0001 C CNN
F 3 "" H 2900 7200 50  0001 C CNN
	1    2900 7200
	1    0    0    -1  
$EndComp
Wire Wire Line
	2900 7200 3300 7200
Text Notes 8100 900  2    100  ~ 20
LCD
Text Notes 600  700  0    100  ~ 20
ESP32 DevKit C
Text Notes 650  6100 0    100  ~ 20
GPIO
Text Notes 5350 3900 0    100  ~ 20
Switch
Text Notes 600  3700 0    100  ~ 20
LED\n
Text Notes 3800 4200 0    100  ~ 20
Dust sensor
$Comp
L power:+5V #PWR0123
U 1 1
P 1600 3700
F 0 "#PWR0123" H 1600 3550 50  0001 C CNN
F 1 "+5V" H 1615 3873 50  0000 C CNN
F 2 "" H 1600 3700 50  0001 C CNN
F 3 "" H 1600 3700 50  0001 C CNN
	1    1600 3700
	1    0    0    -1  
$EndComp
Wire Notes Line
	5200 3700 5200 5400
Wire Notes Line
	5200 5400 6600 5400
Wire Notes Line
	6600 5400 6600 3700
Wire Notes Line
	6600 3700 5200 3700
Wire Notes Line
	3700 3900 5100 3900
Wire Notes Line
	5100 3900 5100 5400
Wire Notes Line
	3700 3900 3700 5400
Wire Wire Line
	9400 3900 9400 4000
Wire Wire Line
	9400 4000 9700 4000
Wire Wire Line
	9700 4600 9400 4600
Wire Wire Line
	9400 4700 9400 4600
Wire Wire Line
	9400 4700 9700 4700
Connection ~ 9400 4600
Wire Wire Line
	9700 4100 9600 4100
Connection ~ 9600 4100
Wire Wire Line
	9600 4100 9600 4200
Wire Wire Line
	9700 4200 9600 4200
Connection ~ 9600 4200
Wire Wire Line
	9600 4200 9600 4300
Wire Wire Line
	9700 4300 9600 4300
Connection ~ 9600 4300
Wire Wire Line
	9600 4300 9600 4400
Wire Wire Line
	8800 1000 9600 1000
Wire Wire Line
	9000 1400 9400 1400
$Comp
L Mechanical:Housing LCD2
U 1 1
P 9600 5800
F 0 "LCD2" H 9753 5834 50  0000 L CNN
F 1 "2.4\" LCD 40PIN" H 9753 5743 50  0000 L CNN
F 2 "DeveloperDay2018Badge:2.4INCH_TFT_LCD_40P_0.50mm_FOLD" H 9650 5850 50  0001 C CNN
F 3 "~" H 9650 5850 50  0001 C CNN
	1    9600 5800
	1    0    0    -1  
$EndComp
Wire Wire Line
	1500 5000 1600 5000
Connection ~ 1600 5000
Wire Wire Line
	1600 5000 1600 5100
Wire Wire Line
	1500 4600 1600 4600
Wire Wire Line
	1600 4600 1600 5000
Wire Wire Line
	1600 4400 1600 4600
Connection ~ 1600 4600
Wire Wire Line
	1100 4200 1300 4200
Wire Wire Line
	1100 4600 1300 4600
Wire Wire Line
	800  5000 900  5000
Wire Wire Line
	900  4600 800  4600
Wire Wire Line
	800  4600 800  4200
Wire Wire Line
	800  4200 900  4200
Wire Notes Line
	500  5400 2200 5400
Wire Notes Line
	2200 5400 2200 3400
Wire Notes Line
	2200 3400 500  3400
Wire Notes Line
	500  3400 500  5400
Wire Wire Line
	1100 5000 1300 5000
$Comp
L DeveloperDay2018_Library:HT024SQV010NH DS2
U 1 1
P 9800 700
F 0 "DS2" H 9000 -1400 50  0000 L CNN
F 1 "40PIN LCD" H 9000 -1500 50  0000 L CNN
F 2 "DeveloperDay2018Badge:Yeonho_05002HR-40C_1x40-1MP_P0.50mm_Horizontal" H 9800 700 50  0001 C CNN
F 3 "" H 9800 700 50  0001 C CNN
	1    9800 700 
	1    0    0    -1  
$EndComp
Wire Wire Line
	9700 2400 9600 2400
Connection ~ 9600 2400
Wire Wire Line
	9600 2400 9600 2500
Wire Wire Line
	9600 2500 9700 2500
Connection ~ 9600 2500
Wire Wire Line
	9600 2500 9600 2600
Wire Wire Line
	9700 2600 9600 2600
Connection ~ 9600 2600
Wire Wire Line
	9600 2600 9600 2700
Wire Wire Line
	9600 2700 9700 2700
Connection ~ 9600 2700
Wire Wire Line
	9600 2700 9600 2800
Wire Wire Line
	9700 2800 9600 2800
Connection ~ 9600 2800
Wire Wire Line
	9600 2800 9600 2900
Wire Wire Line
	9600 2900 9700 2900
Connection ~ 9600 2900
Wire Wire Line
	9600 2900 9600 3000
Wire Wire Line
	9700 3000 9600 3000
Connection ~ 9600 3000
Wire Wire Line
	9600 3000 9600 3100
Wire Wire Line
	9600 3100 9700 3100
Connection ~ 9600 3100
Wire Wire Line
	9600 3100 9600 3200
Wire Wire Line
	9700 3200 9600 3200
Connection ~ 9600 3200
Wire Wire Line
	9600 3200 9600 3300
Wire Wire Line
	9600 3300 9700 3300
Connection ~ 9600 3300
Wire Wire Line
	9600 3300 9600 3400
Wire Wire Line
	9700 3400 9600 3400
Connection ~ 9600 3400
Wire Wire Line
	9600 3400 9600 3500
Wire Wire Line
	9600 3500 9700 3500
Connection ~ 9600 3500
Wire Wire Line
	9600 3500 9600 3600
Wire Wire Line
	9700 3600 9600 3600
Connection ~ 9600 3600
Wire Wire Line
	9600 3600 9600 3700
Wire Wire Line
	9600 3700 9700 3700
Connection ~ 9600 3700
Wire Wire Line
	9600 3700 9600 3800
Wire Wire Line
	9700 3800 9600 3800
Connection ~ 9600 3800
Wire Wire Line
	9600 3800 9600 3900
Wire Wire Line
	9600 3900 9700 3900
Connection ~ 9600 3900
Wire Wire Line
	9600 3900 9600 4100
Wire Notes Line
	7500 600  7500 5100
Wire Notes Line
	7500 5100 10500 5100
Wire Notes Line
	10500 5100 10500 600 
Wire Notes Line
	10500 600  7500 600 
$EndSCHEMATC
